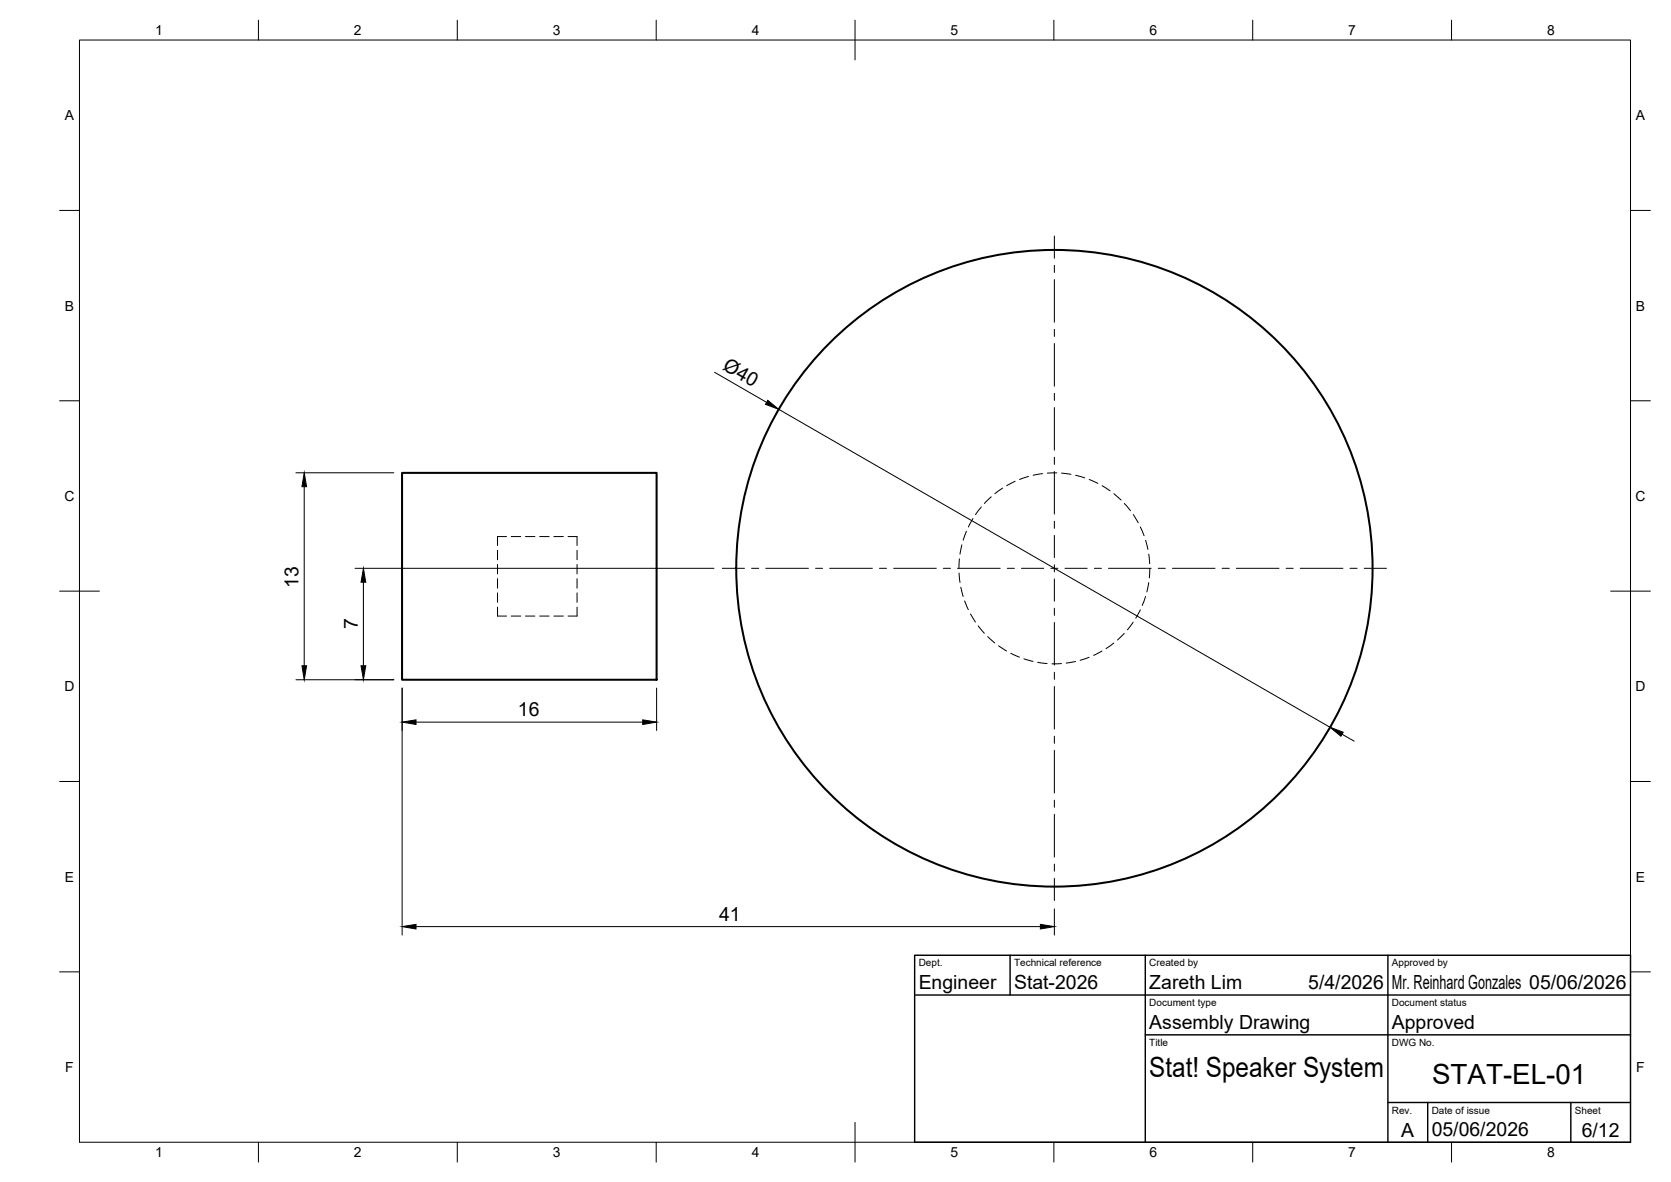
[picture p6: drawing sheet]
<svg xmlns="http://www.w3.org/2000/svg" width="420mm" height="297mm" viewBox="0 0 420 297" stroke-linecap="round" stroke-linejoin="round" font-family="sans-serif">
<!-- layer: Visible -->
<g fill="none" stroke="#000" stroke-width=".51">
<path d="M101.1 118.8h64v52h-64z"/>
<circle cx="265.1" cy="142.8" r="80"/>
</g>
<!-- layer: Hidden -->
<g fill="none" stroke="#000" stroke-width=".25">
<path d="M258.6 119.7l-2.3 .8M262.1 119l-2.3 .4M265.7 118.8l-2.4 .1M266.9 118.9l2.4 .3M270.5 119.5l2.3 .6M125.1 138.3v2.4M127.4 134.8h-2.3v2.3M128.5 134.8h2.4M132.1 134.8h2.4M135.7 134.8h2.4M139.3 134.8h2.3M142.8 134.8h2.3v2.3"/>
<path d="M145.1 138.3v2.4M241.9 136.9l-.5 2.4M243 133.5l-.8 2.2M244.6 130.3l-1.1 2.1M246.7 127.4l-1.4 1.9M249.2 124.8l-1.7 1.7M252.1 122.7l-2 1.4M255.2 121l-2.1 1.1M273.9 120.5l2.2 1M277.1 122.1l2 1.2M280.1 124.1l1.8 1.6M282.7 126.5l1.5 1.8"/>
<path d="M284.9 129.3l1.3 2.1M286.7 132.4l1 2.2M288.1 135.8l.5 2.3M288.8 139.3l.3 2.4M125.1 141.8v2.4M125.1 145.4v2.4M125.1 149v2.4M125.1 152.6v2.2h2.3M128.5 154.8h2.4M132.1 154.8h2.4M135.7 154.8h2.4M139.3 154.8h2.3"/>
<path d="M145.1 152.6v2.2h-2.3M145.1 141.8v2.4M145.1 145.4v2.4M145.1 149v2.4M241.2 144l.2 2.4M241.2 140.4l-.1 2.4M241.6 147.6l.6 2.3M242.5 151l1 2.2M244 154.3l1.3 2M246 157.3l1.5 1.8M248.3 160l1.8 1.6M282.7 159.2l-1.7 1.6"/>
<path d="M284.9 156.4l-1.4 1.9M286.7 153.3l-1.1 2M288 149.9l-.8 2.3M288.8 146.4l-.4 2.4M289.1 142.8l-.1 2.4M251.1 162.3l2 1.3M254.1 164.2l2.2 .9M257.5 165.6l2.3 .6M260.9 166.4l2.4 .4M266.9 166.8h-2.4M270.4 166.2l-2.3 .4M273.9 165.2l-2.3 .7"/>
<path d="M277.1 163.6l-2.1 1.1M280.1 161.6l-2 1.4"/>
</g>
<!-- layer: BORDER -->
<g fill="none" stroke="#000" stroke-width=".25">
<path d="M20 10.1h390v276.9h-390zM65 5.1v5M115 5.1v5M165 5.1v5M215 5.1v10M265 5.1v5M315 5.1v5M365 5.1v5M15 52.9h5M410 52.9h5M15 100.7h5M410 100.7h5"/>
<path d="M15 148.6h10M405 148.6h10M15 196.4h5M410 196.4h5M15 244.2h5M410 244.2h5M65 287v5M115 287v5M165 287v5M215 282.1v9.9M265 287v5M315 287v5"/>
<path d="M365 287v5"/>
</g>
<!-- layer: TITLEBLOCK -->
<path d="M230 240.1h180v46.9h-180zM230 250h180M254 240.1v9.9M288 240.1v46.9M349 240.1v46.9M288 260.1h122M349 277.1h61M359 277.1v9.9M395 277.1v9.9" fill="none" stroke="#000" stroke-width=".36"/>
<!-- layer: Smart Centers -->
<g fill="none" stroke="#000" stroke-width=".25">
<path d="M265.1 59.3v5.6M265.1 66.7v1.8M265.1 70.3v10.7M265.1 82.8v1.7M265.1 86.3v10.8M265.1 98.8v1.8M265.1 102.4v10.7M265.1 114.9v1.8M265.1 118.5v10.7M265.1 131v1.8M265.1 134.5v5.6M181.6 142.8h5.6"/>
<path d="M189 142.8h1.8M192.6 142.8h10.7M205.1 142.8h1.7M208.6 142.8h10.8M221.1 142.8h1.8M224.7 142.8h10.7M237.2 142.8h1.8M240.8 142.8h10.7M253.3 142.8h1.8M256.8 142.8h5.6M264.2 142.8h1.8M265.1 141.9v1.8"/>
<path d="M265.1 145.5v5.6M265.1 152.9v1.8M265.1 156.4v10.7M267.8 142.8h5.6M275.2 142.8h1.7M278.7 142.8h10.8M291.2 142.8h1.8M294.8 142.8h10.7M307.3 142.8h1.8M310.9 142.8h10.7M323.4 142.8h1.8M326.9 142.8h10.8"/>
<path d="M339.4 142.8h1.8M343 142.8h5.6M265.1 168.9v1.8M265.1 172.5v10.7M265.1 185v1.8M265.1 188.6v10.7M265.1 201.1v1.8M265.1 204.6v10.8M265.1 217.2v1.7M265.1 220.7v5.6"/>
</g>
<!-- layer: FD_Dimensions -->
<g fill="none" stroke="#000" stroke-width=".25">
<path d="M179.7 93.6l13.1 7.5M74.4 118.8h24.6M195.8 102.9l138.6 79.9M76.5 122.3v45M89.3 142.8h90.2M91.4 146.3v21M74.4 170.8h24.6M101.1 172.9v62.1M165.1 172.9v10.7M104.6 181.5h57M337.4 184.5l3.1 1.8M104.6 232.9h157"/>
<path d="M265.1 228.4v6.6"/>
</g>
<path d="M193.1 100.6l2.7 2.3-3.3-1.3zM76.5 118.8l.6 3.5h-1.2zM91.4 142.8l.6 3.5h-1.2zM75.9 167.3h1.2l-.6 3.5zM90.8 167.3h1.2l-.6 3.5zM101.1 181.5l3.5-.6v1.2zM161.6 180.9l3.5 .6-3.5 .6zM334.4 182.8l3.3 1.2-.5 1zM101.1 232.9l3.5-.6v1.2zM261.6 232.3l3.5 .6-3.5 .6z" fill="#000" stroke="#000" stroke-width=".25"/>
<g font-size="7">
<text x="289" y="270.6">Stat! Speaker System</text>
<text x="360.1" y="272.3">STAT-EL-01</text>
</g>
<g font-size="4.9">
<text x="181.5" y="92.8" transform="rotate(30 181.5 92.8)">Ø40</text>
<text x="75" y="147.7" transform="rotate(-90 75 147.7)">13</text>
<text x="90" y="158.2" transform="rotate(-90 90 158.2)">7</text>
<text x="130.2" y="180">16</text>
<text x="180.8" y="231.5">41</text>
<text x="231" y="248.5">Engineer</text>
<text x="255" y="248.5">Stat-2026</text>
<text x="289" y="248.5">Zareth Lim</text>
<text x="329" y="248.5">5/4/2026</text>
<text x="350" y="248.5">Mr. Reinhard Gonzales 05/06/2026</text>
<text x="289" y="258.6">Assembly Drawing</text>
<text x="350" y="258.6">Approved</text>
<text x="352.3" y="285.7">A</text>
<text x="360" y="285.5">05/06/2026</text>
<text x="397.7" y="285.7">6/12</text>
</g>
<g font-size="3.5">
<text x="39" y="8.8">1</text>
<text x="89" y="8.8">2</text>
<text x="139" y="8.8">3</text>
<text x="189" y="8.8">4</text>
<text x="239" y="8.8">5</text>
<text x="289" y="8.8">6</text>
<text x="339" y="8.8">7</text>
<text x="389" y="8.8">8</text>
<text x="16.3" y="30.2">A</text>
<text x="411.3" y="30.2">A</text>
<text x="16.3" y="78">B</text>
<text x="411.3" y="78">B</text>
<text x="16.2" y="125.9">C</text>
<text x="411.2" y="125.9">C</text>
<text x="16.2" y="173.7">D</text>
<text x="411.2" y="173.7">D</text>
<text x="16.3" y="221.6">E</text>
<text x="411.3" y="221.6">E</text>
<text x="16.4" y="269.4">F</text>
<text x="411.4" y="269.4">F</text>
<text x="39" y="290.8">1</text>
<text x="89" y="290.8">2</text>
<text x="139" y="290.8">3</text>
<text x="189" y="290.8">4</text>
<text x="239" y="290.8">5</text>
<text x="289" y="290.8">6</text>
<text x="339" y="290.8">7</text>
<text x="389" y="290.8">8</text>
</g>
<g font-size="2.5">
<text x="231" y="242.9">Dept.</text>
<text x="255" y="242.9">Technical reference</text>
<text x="289" y="242.9">Created by</text>
<text x="350" y="242.9">Approved by</text>
<text x="289" y="252.8">Document type</text>
<text x="350" y="252.8">Document status</text>
<text x="289" y="262.9">Title</text>
<text x="350" y="262.9">DWG No.</text>
<text x="350" y="279.9">Rev.</text>
<text x="360" y="279.9">Date of issue</text>
<text x="396" y="279.9">Sheet</text>
</g>
</svg>
